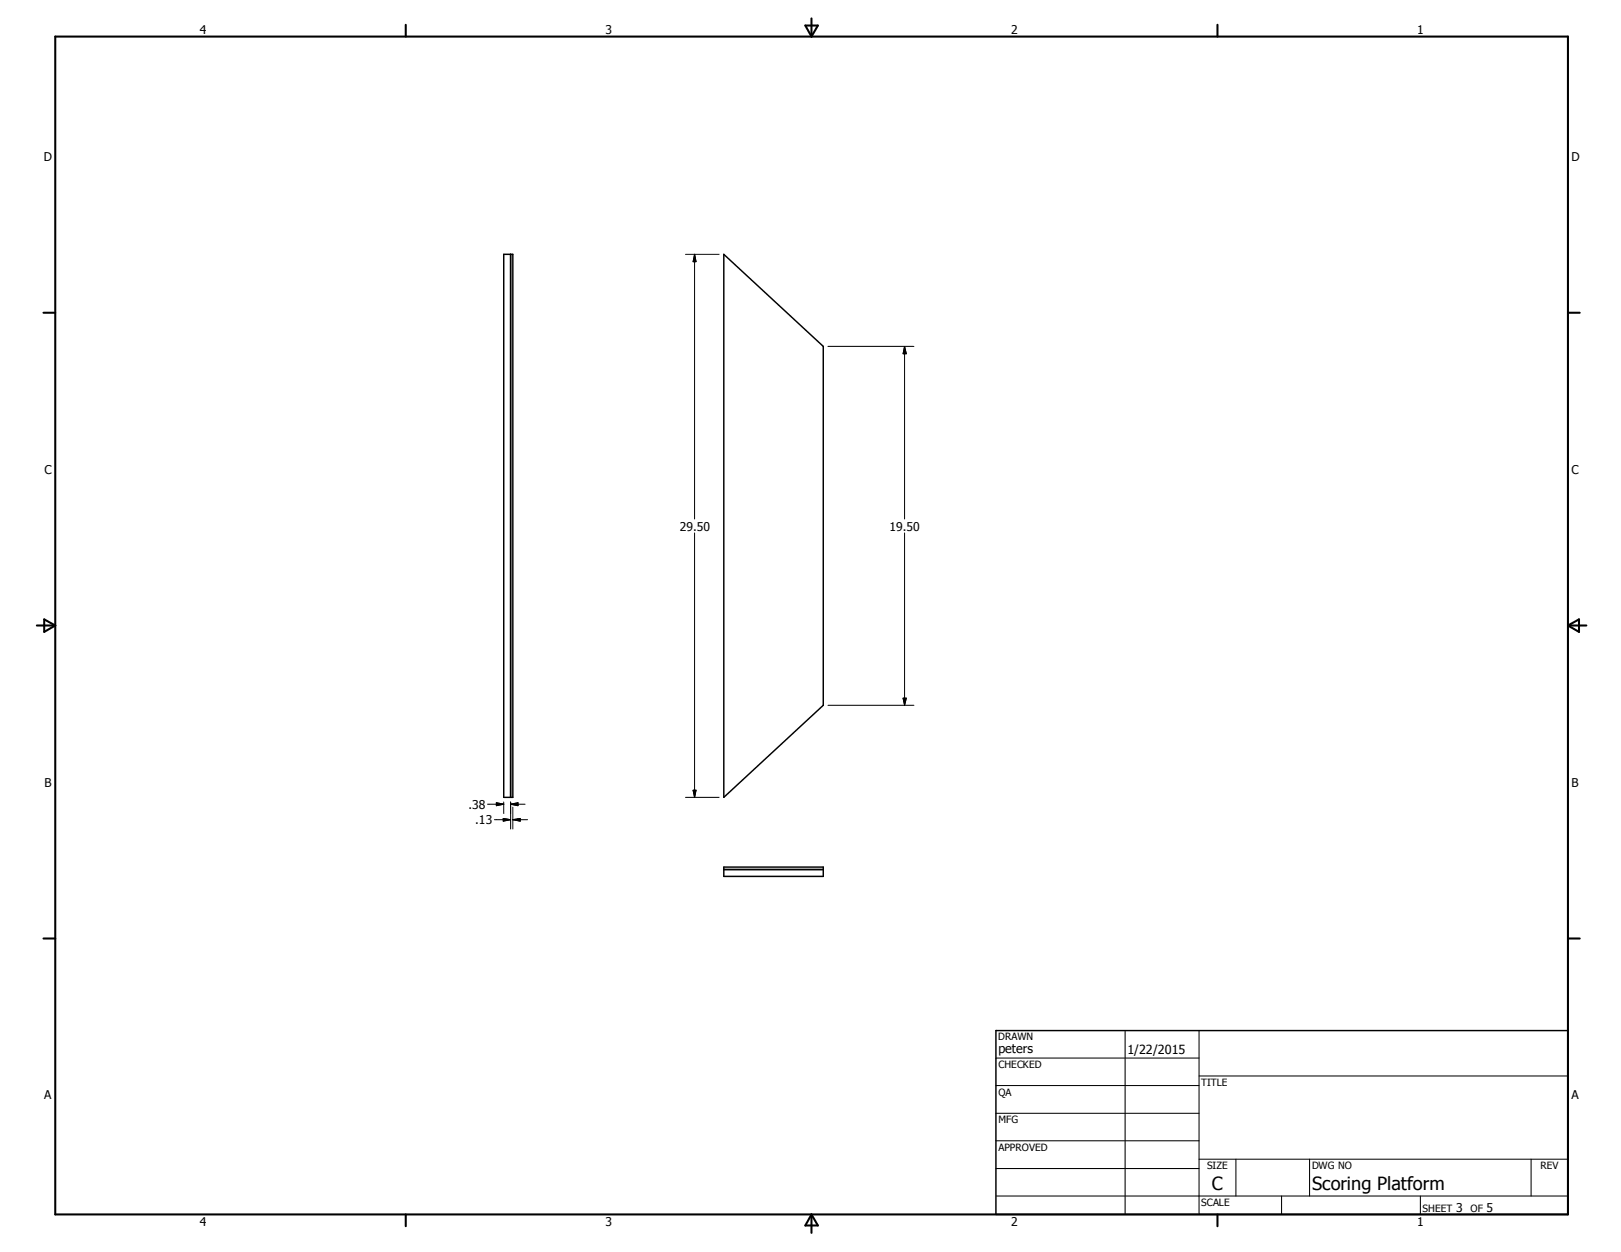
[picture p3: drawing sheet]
<svg xmlns="http://www.w3.org/2000/svg" width="279mm" height="216mm" viewBox="0 0 279 216" stroke-linecap="round" stroke-linejoin="round" font-family="sans-serif">
<path d="M86.8 43.9h1.6v93.6h-1.6zM88 43.9v93.6M124.8 43.9l17.1 15.8v61.9l-17.1 15.9zM124.8 149.5h17.1v1.6h-17.1zM124.8 149.9h17.1M171.7 177.7h98.6v31.7h-98.6z" fill="none" stroke="#000" stroke-width=".25"/>
<g fill="none" stroke="#000" stroke-width=".35">
<path d="M9.5 6.3h260.8v203.1h-260.8zM69.9 4.3v2M138.8 4.4h2.2l-1.1 1.9zM139.9 3.2v3.1M209.8 4.3v2M7.5 53.9h2M270.3 53.9h2M6.3 107.9h3.2M7.6 106.8l1.9 1.1-1.9 1.1zM270.3 107.9h3.1M270.3 107.9l1.9-1.1v2.2zM7.5 161.8h2"/>
<path d="M270.3 161.8h2M69.9 209.4v2.1M139.9 209.4v3.2M139.9 209.4l1.1 1.9h-2.2zM209.8 209.4v2.1"/>
</g>
<g fill="none" stroke="#000" stroke-width=".18">
<path d="M193.9 177.7v31.7M206.7 177.7v31.7M171.7 182.5h35M171.7 187.2h35M171.7 192h35M171.7 196.7h35M206.7 199.9h63.6M206.7 185.5h63.6M213 199.9v6.3M225.7 199.9v6.3M263.9 199.9v6.3M171.7 201.5h35"/>
<path d="M171.7 206.2h98.6M220.9 206.2v3.2M244.8 206.2v3.2"/>
</g>
<g fill="none" stroke="#000" stroke-width=".17">
<path d="M118.2 43.9h5.8M119.7 43.9l.3 1.2h-.5zM119.7 43.9v45.6M142.7 59.7h14.8M155.9 59.7l.3 1.3h-.5zM155.9 59.7v29.8M119.7 91.9v45.6M155.9 91.9v29.7M84 138.7h2.8M85.6 138.4l1.2 .3-1.2 .2zM86.8 138.3v2M88 138.7l1.3-.3v.5z"/>
<path d="M88 138.7h2.5M88 138.3v4.7M88.4 139.2v3.8M118.2 137.5h5.8M119.5 136.3h.5l-.3 1.2zM142.7 121.6h14.8M155.7 120.4h.5l-.3 1.2zM85.2 141.4h2.8M86.7 141.1l1.3 .3-1.3 .2zM88.4 141.4l1.3-.3v.5zM88.4 141.4h2.5"/>
</g>
<path d="M119.7 43.9l.3 1.2h-.5zM155.9 59.7l.3 1.3h-.5zM85.6 138.4l1.2 .3-1.2 .2zM88 138.7l1.3-.3v.5zM119.5 136.3h.5l-.3 1.2zM155.7 120.4h.5l-.3 1.2zM86.7 141.1l1.3 .3-1.3 .2zM88.4 141.4l1.3-.3v.5z" fill="#000"/>
<g font-size="3.1">
<text x="208.9" y="205.2">C</text>
<text x="226.1" y="205.2">Scoring Platform</text>
</g>
<g font-size="2.2">
<text x="172.1" y="181.7">peters</text>
<text x="194.4" y="181.7">1/22/2015</text>
</g>
<g font-size="2.1">
<text x="34.4" y="5.9">4</text>
<text x="104.4" y="5.9">3</text>
<text x="174.3" y="5.9">2</text>
<text x="244.3" y="5.9">1</text>
<text x="7.6" y="27.8">D</text>
<text x="270.8" y="27.8">D</text>
<text x="7.7" y="81.7">C</text>
<text x="270.9" y="81.7">C</text>
<text x="117.2" y="91.5">29.50</text>
<text x="153.3" y="91.5">19.50</text>
<text x="7.7" y="135.6">B</text>
<text x="270.9" y="135.6">B</text>
<text x="80.7" y="139.4">.38</text>
<text x="81.9" y="142.2">.13</text>
<text x="7.6" y="189.6">A</text>
<text x="270.9" y="189.6">A</text>
<text x="251" y="209">3</text>
<text x="256.2" y="209">5</text>
<text x="34.4" y="211.5">4</text>
<text x="104.4" y="211.5">3</text>
<text x="174.3" y="211.5">2</text>
<text x="244.3" y="211.5">1</text>
</g>
<g font-size="1.7">
<text x="172" y="179.4">DRAWN</text>
<text x="172.1" y="184.1">CHECKED</text>
<text x="172.1" y="188.9">QA</text>
<text x="207.1" y="187.2">TITLE</text>
<text x="172.1" y="193.7">MFG</text>
<text x="172.1" y="198.4">APPROVED</text>
<text x="208.1" y="201.6">SIZE</text>
<text x="226.1" y="201.6">DWG NO</text>
<text x="265.5" y="201.5">REV</text>
<text x="207.1" y="207.9">SCALE</text>
<text x="245.2" y="209">SHEET</text>
<text x="253.4" y="209">OF</text>
</g>
</svg>
